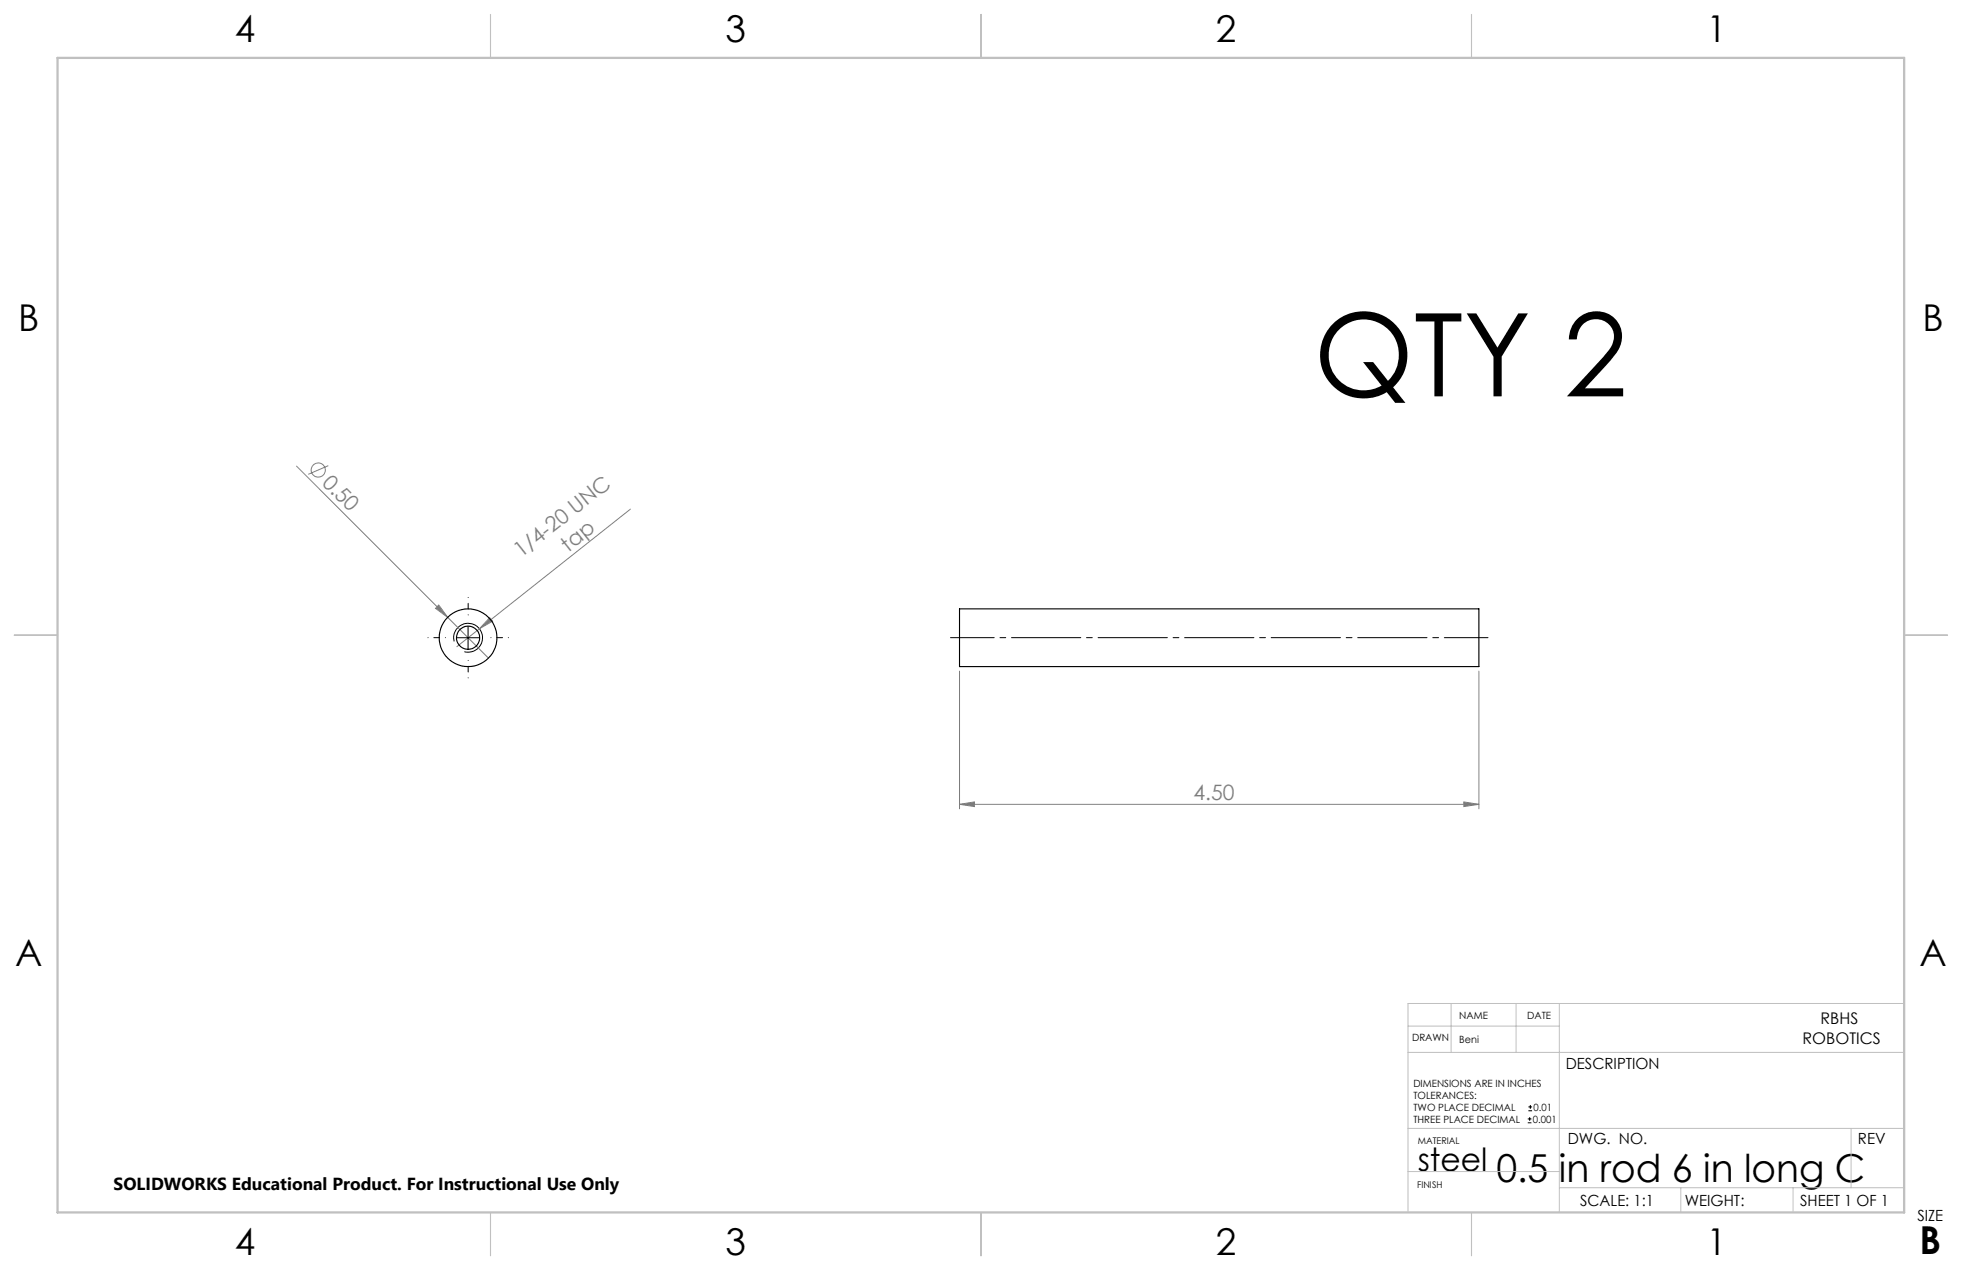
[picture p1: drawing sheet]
<svg xmlns="http://www.w3.org/2000/svg" width="432mm" height="279mm" viewBox="0 0 432 279" stroke-linecap="round" stroke-linejoin="round" font-family="sans-serif">
<g fill="none" stroke="#808080" stroke-width=".22">
<path d="M65.3 102.6l33.2 33.2M72.2 102.4l-4.4 2M138.7 112l-33.2 26.3M96.6 133.1l1.9 2.7-2.7-2zM98.5 135.8l9 9M105.5 138.3l-5 4M107.8 135.9l.6 .8-2.9 1.6zM211.2 147.6v30.3M325.5 147.6v30.3M211.2 177l3.3-.6v1zM211.2 177h114.3M322.2 176.4l3.3 .6-3.3 .4z"/>
<circle cx="70" cy="103.4" r="1.56"/>
</g>
<path d="M103 137.8v5M99.9 141.1a3.2 3.2 0 0 1 2.8-4 3.2 3.2 0 0 1 3.5 3.5 3.2 3.2 0 0 1-4 2.8M100.5 140.3h5M336.2 247h.8M336.2 246.2h.8M336.4 244.4h.8M336.4 243.5h.8M336.7 245.8v.8M336.8 243.1v.8" fill="none" stroke="#000" stroke-width=".22"/>
<path d="M209.2 140.3h118.3" fill="none" stroke="#000" stroke-width=".22" stroke-dasharray="15.2 1.3 1.3 1.3" stroke-dashoffset="5.6"/>
<path d="M309.9 231.5h109.2M309.9 225.7h33.3M319.4 220.8v10.7M333.7 220.8v10.7M343.2 220.8v45.9M419.1 220.8h-109.2v45.9M309.9 248.2h109.2M309.9 257.7h33.3M407.4 248.2v13.1M343.2 261.3h75.9M369.9 261.3v5.4M394.6 261.3v5.4" fill="none" stroke="#c0c0c0" stroke-width=".22"/>
<path d="M108 3.2v9.5M215.9 3.2v9.5M323.8 3.2v9.5M3.1 139.7h9.6M419.1 139.7h9.5M108 266.7v9.6M215.9 266.7v9.6M323.8 266.7v9.6" fill="none" stroke="#c0c0c0" stroke-width=".25"/>
<path d="M12.7 12.7h406.4v254h-406.4z" fill="none" stroke="#c0c0c0" stroke-width=".5"/>
<path d="M103 135.3v-3.9M98 140.3h-3.8M103 145.3v3.8M108 140.3h3.9" fill="none" stroke="#000" stroke-width=".22" stroke-dasharray="15.2 1.3 1.3 1.3" stroke-dashoffset="15.2"/>
<g fill="#808080">
<path d="M96.6 133.1l1.9 2.7-2.7-2z"/>
<path d="M107.8 135.9l.6 .8-2.9 1.6z"/>
<path d="M211.2 177l3.3-.6v1zM322.2 176.4l3.3 .6-3.3 .4z"/>
</g>
<g fill="none" stroke="#000" stroke-width=".25">
<path d="M211.2 133.9h114.3v12.7h-114.3z"/>
<circle cx="103" cy="140.3" r="6.3"/>
<circle cx="103" cy="140.3" r="2.55"/>
</g>
<text font-size="25.4" x="289.1" y="87.2">QTY 2</text>
<g font-size="8.5">
<text x="329.3" y="260">0.5 in rod 6 in long C</text>
<text x="422.4" y="275.9">B</text>
</g>
<g font-size="8.1">
<text x="51.7" y="9.3">4</text>
<text x="159.7" y="9.3">3</text>
<text x="267.6" y="9.3">2</text>
<text x="375.6" y="9.3">1</text>
<text x="4" y="72.8">B</text>
<text x="423.1" y="72.8">B</text>
<text x="3.3" y="212.5">A</text>
<text x="422.4" y="212.5">A</text>
<text x="51.7" y="276">4</text>
<text x="159.7" y="276">3</text>
<text x="267.6" y="276">2</text>
<text x="375.6" y="276">1</text>
</g>
<text font-size="7.1" x="312" y="257.6">steel</text>
<g font-size="4.7" fill="#808080">
<text x="70.7" y="106.4" transform="rotate(45 70.7 106.4)">0.50</text>
<text x="114.7" y="122.7" transform="rotate(-38 114.7 122.7)">1/4-20 UNC</text>
<text x="125.1" y="121.6" transform="rotate(-38 125.1 121.6)">tap</text>
<text x="262.6" y="175.9">4.50</text>
</g>
<text font-size="3.8" x="25" y="261.9">SOLIDWORKS Educational Product. For Instructional Use Only</text>
<g font-size="3.5">
<text x="400.7" y="225.2">RBHS</text>
<text x="396.7" y="229.7">ROBOTICS</text>
</g>
<g font-size="3.4">
<text x="344.6" y="235.3">DESCRIPTION</text>
<text x="345" y="251.6">DWG. NO.</text>
<text x="408.9" y="251.7">REV</text>
<text x="347.8" y="265.3">SCALE: 1:1</text>
<text x="370.8" y="265.3">WEIGHT:</text>
<text x="396.2" y="265.3">SHEET 1 OF 1</text>
<text x="422" y="268.7">SIZE</text>
</g>
<g font-size="2.2">
<text x="321.2" y="224.2">NAME</text>
<text x="336.1" y="224.2">DATE</text>
<text x="310.8" y="229">DRAWN</text>
<text x="321.2" y="229.5">Beni</text>
<text x="311.1" y="239">DIMENSIONS ARE IN INCHES</text>
<text x="311.1" y="241.7">TOLERANCES:</text>
<text x="311.1" y="244.3">TWO PLACE DECIMAL</text>
<text x="337.5" y="244.3">0.01</text>
<text x="311.1" y="247">THREE PLACE DECIMAL</text>
<text x="337.4" y="247">0.001</text>
</g>
<g font-size="2">
<text x="312" y="251.6">MATERIAL</text>
<text x="311.9" y="261.3">FINISH</text>
</g>
</svg>
